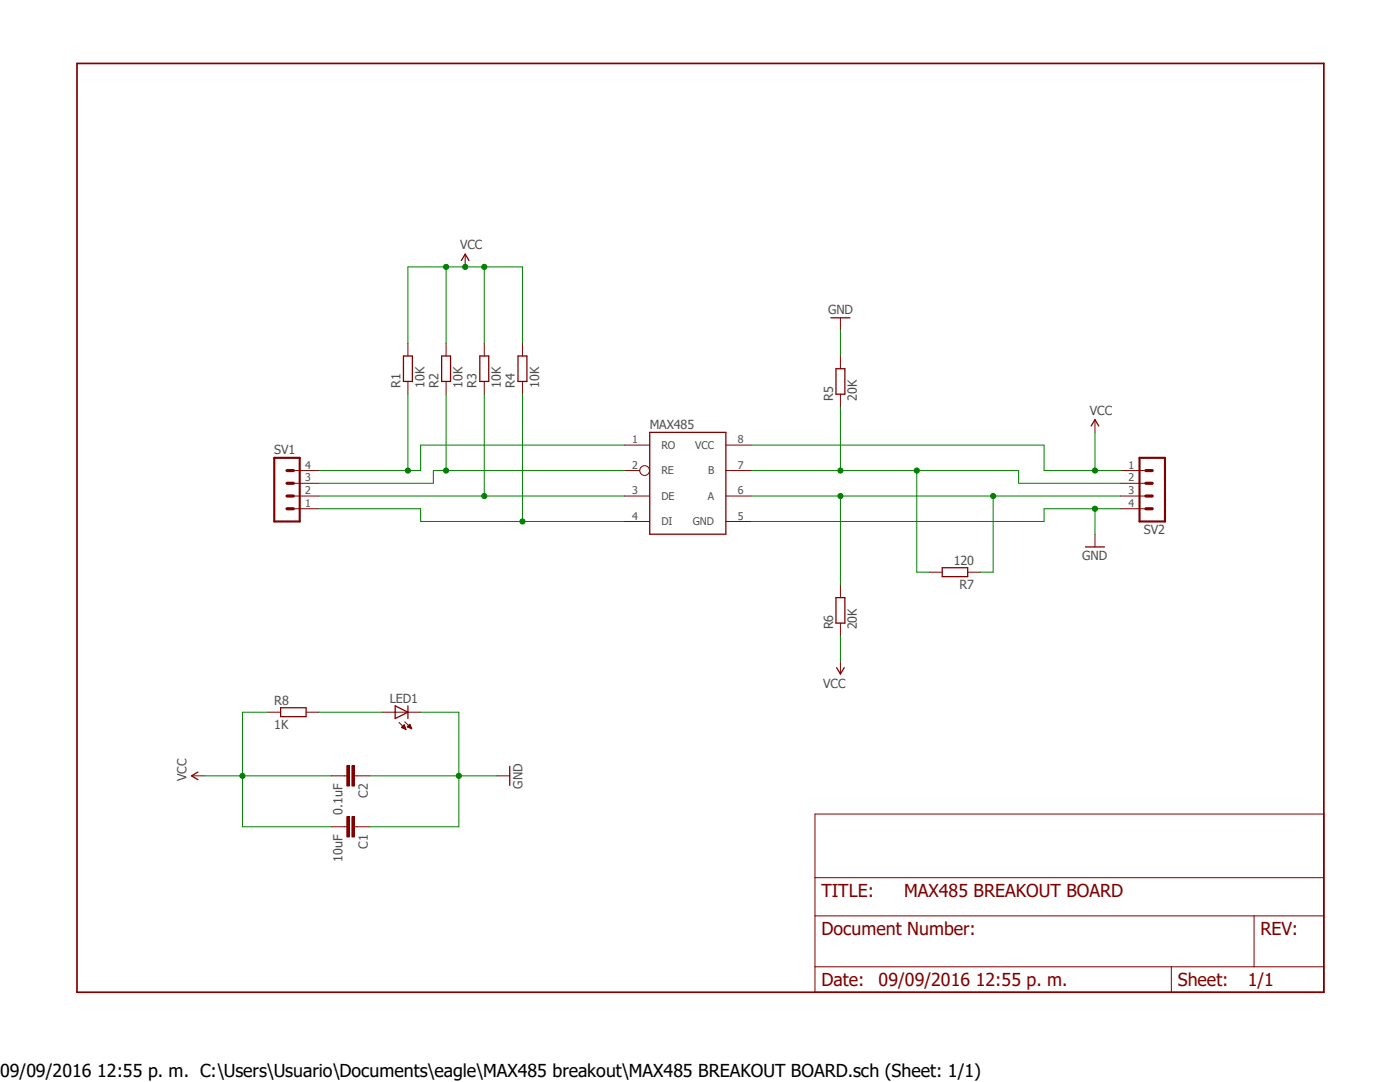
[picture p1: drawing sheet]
<svg xmlns="http://www.w3.org/2000/svg" width="279mm" height="216mm" viewBox="0 0 279 216" stroke-linecap="round" stroke-linejoin="round" font-family="sans-serif">
<path d="M14.8 12.3l249.7 186.2M264.5 12.3l-249.7 186.2" fill="none" stroke="#fff" stroke-width=".2"/>
<path d="M80.5 71h1.8v5.1h-1.8zM88.1 71h1.8v5.1h-1.8zM95.8 71h1.7v5.1h-1.7zM103.4 71h1.8v5.1h-1.8zM166.8 73.6h1.8v5.1h-1.8zM129.7 86.3h15.2v20.3h-15.2zM166.8 119.3h1.8v5h-1.8zM188 113.3h5.1v1.8h-5.1zM56 141.2h5.1v1.8h-5.1z" fill="none" stroke="#800000" stroke-width=".25"/>
<g fill="none" stroke="#800000" stroke-width=".2">
<path d="M81.4 68.5v2.5M81.4 76.1v2.6M89 68.5v2.5M89 76.1v2.6M96.6 68.5v2.5M96.6 76.1v2.6M104.3 68.5v2.5M104.3 76.1v2.6M167.7 71v2.6M167.7 78.7v2.5M124.6 99h5.1M124.6 93.9h3.1"/>
<path d="M124.6 88.8h5.1M144.9 99h5M144.9 93.9h5M144.9 88.8h5M124.6 104.1h5.1M144.9 104.1h5M167.7 116.7v2.6M185.5 114.2h2.5M193.1 114.2h2.6M167.7 124.3v2.6M53.5 142.1h2.5M61.1 142.1h2.5"/>
<path d="M68.7 165h.5M70.7 165h.5"/>
<circle cx="128.6" cy="93.9" r=".98"/>
</g>
<path d="M69.2 162.9h.5v4.1h-.5z" fill-rule="evenodd" fill="#800000"/>
<path d="M69.2 162.9h.5v4.1h-.5z" fill="none" stroke="#800000" stroke-width=".2"/>
<path d="M70.2 162.9h.5v4.1h-.5z" fill-rule="evenodd" fill="#800000"/>
<path d="M68.7 154.8h.5M70.7 154.8h.5M66.2 165h2.5M70.2 162.9h.5v4.1h-.5zM71.2 165h2.6" fill="none" stroke="#800000" stroke-width=".2"/>
<path d="M69.2 152.8h.5v4h-.5z" fill-rule="evenodd" fill="#800000"/>
<path d="M69.2 152.8h.5v4h-.5z" fill="none" stroke="#800000" stroke-width=".2"/>
<path d="M70.2 152.8h.5v4h-.5z" fill-rule="evenodd" fill="#800000"/>
<g fill="none" stroke="#800000" stroke-width=".2">
<path d="M92.8 50.7v2.6M167.7 63.4v2.6M58.5 99h5.1M58.5 96.4h5.1M58.5 93.9h5.1M218.5 83.7v2.6M223.6 99h5.1M223.6 96.4h5.1M223.6 93.9h5.1M58.5 101.5h5.1M218.5 106.6v2.5M223.6 101.5h5.1"/>
<path d="M167.7 132v2.5M38.2 154.8h2.6M66.2 154.8h2.5M70.2 152.8h.5v4h-.5zM71.2 154.8h2.6M76.3 142.1h7.6M79.6 144.1l1.4 1.4M80.2 145.1h.7M80.2 145.2h.7M80.3 145h.5M80.3 144.9h.5M80.4 145.3h.5"/>
<path d="M80.5 144.9h.2M80.6 144.7h.1M80.6 144.7l-.5 .5 .9 .3M80.6 144.7l.4 .8M80.6 145.4h.3M80.8 144l1.4 1.4M80.8 145.5h.2M81.3 145h.7M81.3 145l.9 .4M81.3 145l.5-.5 .4 .9M81.4 144.9h.6M81.4 145.1h.6"/>
<path d="M81.5 144.9h.4M81.6 144.7h.3M81.7 145.2h.4M81.7 144.7h.1M81.7 144.6h.1M81.9 145.3h.2M82.1 145.4h.1M99.2 154.8h2.5M162.6 162.4h101.6v35.6h-101.6zM162.6 175.1h101.6M162.6 182.8h101.6M162.6 192.9h101.6"/>
<path d="M233.8 192.9v5.1M250.3 182.8v10.1"/>
</g>
<path d="M54.7 91.4h5.1v12.7h-5.1zM227.4 91.4h5.1v12.7h-5.1z" fill="none" stroke="#800000" stroke-width=".42"/>
<path d="M57.3 96.4h1.2M57.3 99h1.2M57.3 93.9h1.2M228.7 96.4h1.3M228.7 99h1.3M228.7 93.9h1.3M57.3 101.5h1.2M228.7 101.5h1.3" fill="none" stroke="#800000" stroke-width=".64"/>
<path d="M92.1 52l.7-1.3 .8 1.3M165.8 63.4h3.8M217.8 85l.7-1.3 .8 1.3M216.6 109.1h3.8M167 133.2l.7 1.3 .8-1.3M39.5 154.1l-1.3 .7 1.3 .8M78.9 140.8l2.5 1.3-2.5 1.3zM81.4 140.8v2.6M101.7 152.9v3.8" fill="none" stroke="#800000" stroke-width=".25"/>
<path d="M15.4 12.7h248.8v185.3h-248.8z" fill="none" stroke="#800000" stroke-width=".34"/>
<path d="M81.4 78.7v15.2M124.6 88.8h-40.7v5.1h-20.3" fill="none" stroke="#008000" stroke-width=".2"/>
<circle cx="81.4" cy="93.9" r=".51" fill="#008000"/>
<g fill="none" stroke="#008000" stroke-width=".2">
<path d="M89 78.7v15.2M124.6 93.9h-38.1v2.5h-22.9"/>
<circle cx="81.4" cy="93.9" r=".51"/>
</g>
<circle cx="89" cy="93.9" r=".51" fill="#008000"/>
<g fill="none" stroke="#008000" stroke-width=".2">
<path d="M96.6 78.7v20.3M63.6 99h61"/>
<circle cx="89" cy="93.9" r=".51"/>
</g>
<circle cx="96.6" cy="99" r=".51" fill="#008000"/>
<g fill="none" stroke="#008000" stroke-width=".2">
<path d="M104.3 78.7v25.4M63.6 101.5h20.3v2.6h40.7"/>
<circle cx="96.6" cy="99" r=".51"/>
</g>
<circle cx="104.3" cy="104.1" r=".51" fill="#008000"/>
<g fill="none" stroke="#008000" stroke-width=".2">
<path d="M149.9 93.9h53.4v2.5h20.3M167.7 81.2v12.7"/>
<circle cx="104.3" cy="104.1" r=".51"/>
</g>
<circle cx="167.7" cy="93.9" r=".51" fill="#008000"/>
<g fill="none" stroke="#008000" stroke-width=".2">
<path d="M183 93.9v20.3h2.5"/>
<circle cx="167.7" cy="93.9" r=".51"/>
</g>
<circle cx="183" cy="93.9" r=".51" fill="#008000"/>
<g fill="none" stroke="#008000" stroke-width=".2">
<path d="M149.9 99h73.7M167.7 99v17.7"/>
<circle cx="183" cy="93.9" r=".51"/>
</g>
<circle cx="167.7" cy="99" r=".51" fill="#008000"/>
<g fill="none" stroke="#008000" stroke-width=".2">
<path d="M198.2 99v15.2h-2.5"/>
<circle cx="167.7" cy="99" r=".51"/>
</g>
<circle cx="198.2" cy="99" r=".51" fill="#008000"/>
<g fill="none" stroke="#008000" stroke-width=".2">
<path d="M48.4 154.8h17.8M53.5 142.1h-5.1v22.9h17.8M63.6 142.1h12.7"/>
<circle cx="198.2" cy="99" r=".51"/>
</g>
<circle cx="48.4" cy="154.8" r=".51" fill="#008000"/>
<g fill="none" stroke="#008000" stroke-width=".2">
<path d="M89 53.3v15.2M92.8 53.3h-11.4v15.2M40.8 154.8h7.6"/>
<circle cx="48.4" cy="154.8" r=".51"/>
</g>
<circle cx="89" cy="53.3" r=".51" fill="#008000"/>
<g fill="none" stroke="#008000" stroke-width=".2">
<path d="M92.8 53.3h11.5v15.2"/>
<circle cx="89" cy="53.3" r=".51"/>
</g>
<circle cx="92.8" cy="53.3" r=".51" fill="#008000"/>
<g fill="none" stroke="#008000" stroke-width=".2">
<path d="M96.6 53.3v15.2"/>
<circle cx="92.8" cy="53.3" r=".51"/>
</g>
<circle cx="96.6" cy="53.3" r=".51" fill="#008000"/>
<g fill="none" stroke="#008000" stroke-width=".2">
<path d="M149.9 88.8h58.5v5.1h15.2M218.5 86.3v7.6M167.7 126.9v5.1"/>
<circle cx="96.6" cy="53.3" r=".51"/>
</g>
<circle cx="218.5" cy="93.9" r=".51" fill="#008000"/>
<g fill="none" stroke="#008000" stroke-width=".2">
<path d="M73.8 154.8h17.8M83.9 142.1h7.7v22.9h-17.8"/>
<circle cx="218.5" cy="93.9" r=".51"/>
</g>
<circle cx="91.6" cy="154.8" r=".51" fill="#008000"/>
<g fill="none" stroke="#008000" stroke-width=".2">
<path d="M167.7 66v5M218.5 101.5v5.1M223.6 101.5h-15.2v2.6h-58.5M91.6 154.8h7.6"/>
<circle cx="91.6" cy="154.8" r=".51"/>
</g>
<circle cx="218.5" cy="101.5" r=".51" fill="#008000"/>
<circle cx="218.5" cy="101.5" r=".51" fill="none" stroke="#008000" stroke-width=".2"/>
<g font-size="3.6" fill="#800000">
<text x="163.9" y="178.9">TITLE:</text>
<text x="180.4" y="178.9">MAX485 BREAKOUT BOARD</text>
<text x="163.9" y="186.6">Document Number:</text>
<text x="251.5" y="186.6">REV:</text>
<text x="163.9" y="196.7">Date:</text>
<text x="175.3" y="196.7">09/09/2016 12:55 p. m.</text>
<text x="235" y="196.7">Sheet:</text>
<text x="249" y="196.7">1/1</text>
</g>
<text font-size="3.6" x="0" y="214.9">09/09/2016 12:55 p. m. C:\Users\Usuario\Documents\eagle\MAX485 breakout\MAX485 BREAKOUT BOARD.sch (Sheet: 1/1)</text>
<g font-size="2.5" fill="#505050">
<text x="91.8" y="49.7">VCC</text>
<text x="165.3" y="62.7">GND</text>
<text x="79.9" y="77.4" transform="rotate(-90 79.9 77.4)">R1</text>
<text x="84.7" y="77.4" transform="rotate(-90 84.7 77.4)">10K</text>
<text x="87.5" y="77.4" transform="rotate(-90 87.5 77.4)">R2</text>
<text x="92.3" y="77.4" transform="rotate(-90 92.3 77.4)">10K</text>
<text x="95.1" y="77.4" transform="rotate(-90 95.1 77.4)">R3</text>
<text x="100" y="77.4" transform="rotate(-90 100 77.4)">10K</text>
<text x="102.7" y="77.4" transform="rotate(-90 102.7 77.4)">R4</text>
<text x="107.6" y="77.4" transform="rotate(-90 107.6 77.4)">10K</text>
<text x="166.2" y="79.9" transform="rotate(-90 166.2 79.9)">R5</text>
<text x="171" y="79.9" transform="rotate(-90 171 79.9)">20K</text>
<text x="217.5" y="82.7">VCC</text>
<text x="129.7" y="85.5">MAX485</text>
<text x="54.7" y="90.6">SV1</text>
<text x="228.3" y="106.6">SV2</text>
<text x="190.3" y="112.7">120</text>
<text x="216" y="111.7">GND</text>
<text x="191.5" y="117.5">R7</text>
<text x="166.2" y="125.6" transform="rotate(-90 166.2 125.6)">R6</text>
<text x="171" y="125.6" transform="rotate(-90 171 125.6)">20K</text>
<text x="164.3" y="137.3">VCC</text>
<text x="54.7" y="140.6">R8</text>
<text x="77.8" y="140.3">LED1</text>
<text x="54.7" y="145.4">1K</text>
<text x="37.2" y="155.8" transform="rotate(-90 37.2 155.8)">VCC</text>
<text x="73.4" y="159.2" transform="rotate(-90 73.4 159.2)">C2</text>
<text x="104.3" y="157.4" transform="rotate(-90 104.3 157.4)">GND</text>
<text x="68.3" y="162.5" transform="rotate(-90 68.3 162.5)">0.1uF</text>
<text x="68.3" y="171.9" transform="rotate(-90 68.3 171.9)">10uF</text>
<text x="73.4" y="169.3" transform="rotate(-90 73.4 169.3)">C1</text>
</g>
<g font-size="2.1" fill="#505050">
<text x="126.2" y="88.4">1</text>
<text x="132" y="89.6">RO</text>
<text x="138.7" y="89.6">VCC</text>
<text x="147.2" y="88.4">8</text>
<text x="60.9" y="93.5">4</text>
<text x="126.2" y="93.5">2</text>
<text x="132" y="94.7">RE</text>
<text x="141.3" y="94.7">B</text>
<text x="147.2" y="93.5">7</text>
<text x="225.2" y="93.5">1</text>
<text x="60.9" y="101.1">1</text>
<text x="60.9" y="98.6">2</text>
<text x="60.9" y="96.1">3</text>
<text x="126.2" y="98.6">3</text>
<text x="132" y="99.7">DE</text>
<text x="141.3" y="99.7">A</text>
<text x="147.2" y="98.6">6</text>
<text x="225.2" y="96.1">2</text>
<text x="225.2" y="98.6">3</text>
<text x="225.2" y="101.1">4</text>
<text x="126.2" y="103.7">4</text>
<text x="132" y="104.8">DI</text>
<text x="138.3" y="104.8">GND</text>
<text x="147.2" y="103.7">5</text>
</g>
</svg>
